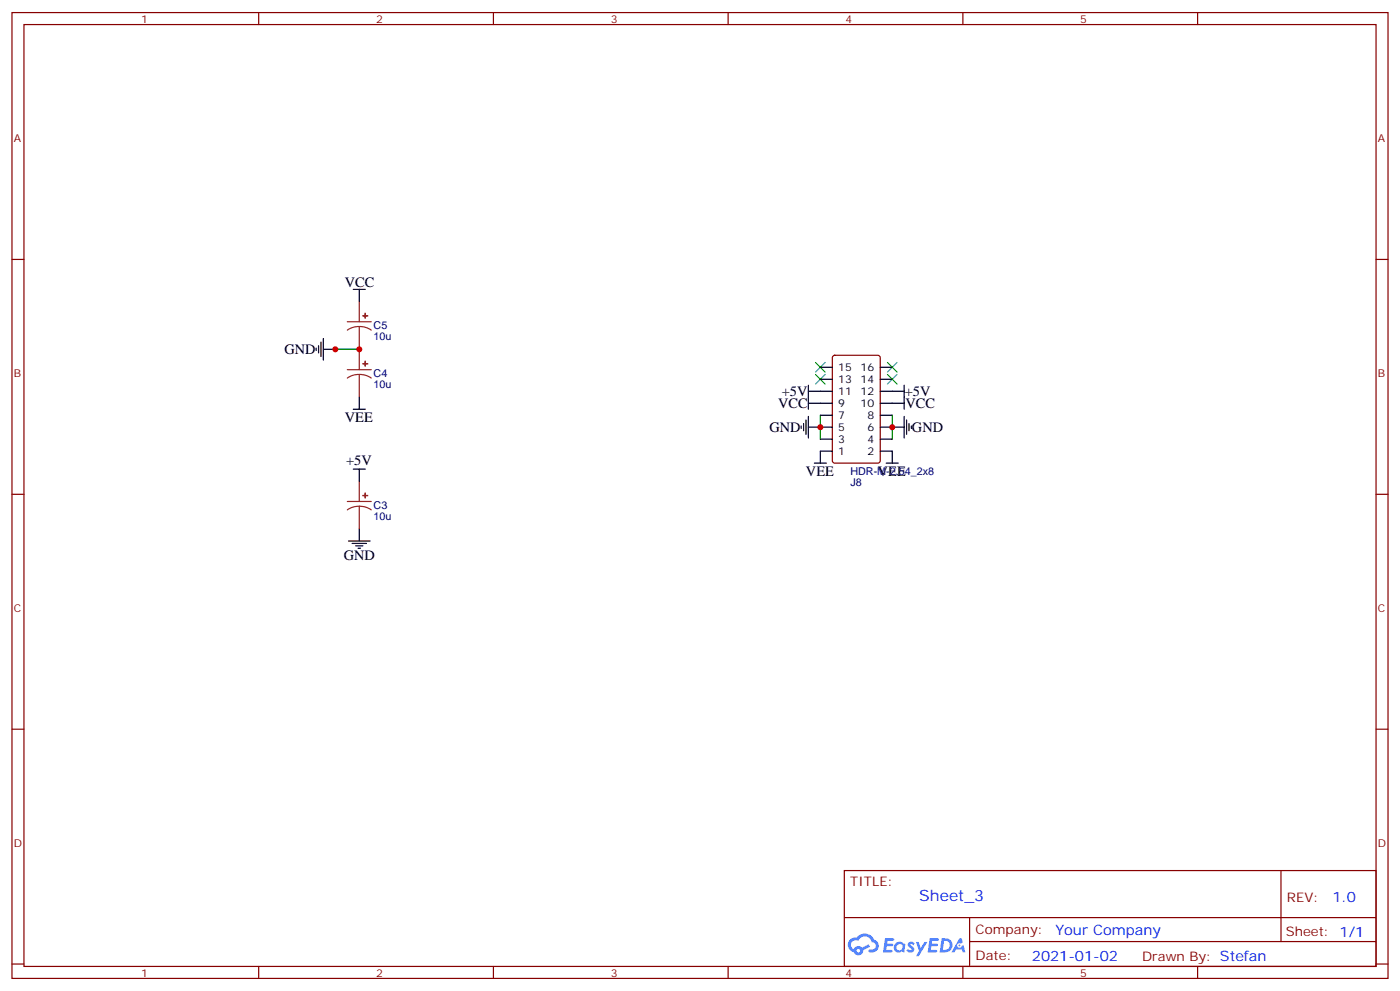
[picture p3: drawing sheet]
<svg xmlns="http://www.w3.org/2000/svg" width="412mm" height="292mm" viewBox="0 0 412 292" stroke-linecap="round" stroke-linejoin="round" font-family="sans-serif">
<g fill="none" stroke="#870000" stroke-width=".35">
<path d="M3.5 3.7h405.4v284.3h-405.4zM7.1 7.2h398.2v277.3h-398.2zM76.2 3.7v3.5M145.3 3.7v3.5M214.5 3.7v3.5M283.6 3.7v3.5M352.8 3.7v3.5M3.5 76.4h3.6M405.3 76.4h3.6M3.5 145.5h3.6M405.3 145.5h3.6M3.5 214.7h3.6"/>
<path d="M405.3 214.7h3.6M248.7 256.3h156.6v28.2h-156.6zM377.3 256.3v20.9M248.7 270.1h156.5M285.6 277.2h119.6M285.6 270.1v14.2M3.5 283.8h3.6M76.2 284.5v3.5M145.3 284.5v3.5M214.5 284.5v3.5M283.6 284.5v3.5M352.8 284.5v3.5"/>
<path d="M405.3 283.8h3.6"/>
</g>
<g fill="#5487ff">
<path d="M267.7 277.5a1.22 1.22 0 0 1 1.7 .2l-.4 .6a.47 .47 0 0 0-.3-.4 .47 .47 0 0 0-.5 .2l.1 .2a1.14 1.14 0 0 1 .8 1.8 1.14 1.14 0 0 1-1.9 0l-.2-.2 .5-.6 .7 .5a.29 .29 0 0 0 .3-.3 .29 .29 0 0 0-.2-.3 1.04 1.04 0 0 1-.6-1.7z"/>
<path d="M260.7 276.2h2.4l.3 .2-.2 .5-1.8 .1-.1 .8h1.5l.3 .4-.3 .4h-1.6l-.2 1.1h1.7l.2 .3-.2 .3-2.6 .1z"/>
<path d="M273.8 276.2h2.4l.3 .2-.1 .5-1.8 .1-.2 .8h1.6l.3 .4-.4 .4-1.6-.1-.1 1.1 1.7 .1 .2 .3-.2 .3-2.6 .1z"/>
<path d="M282.6 276.2h.7l.3 1.3-.6 .3a.69 .69 0 0 0-1 .3 .69 .69 0 0 0 .4 .9 .69 .69 0 0 0 .9-.6l.5-.2 .6 2.2h-.8l-.2-.9h-1.8l-.5 .9h-.8z"/>
<path d="M269.8 277.3h.8l.6 1.8 1.1-1.8h.9l-2.6 4.2h-.8l.9-1.5z"/>
<path d="M277.4 276.2l-.6 4.2h1.3a2.11 2.11 0 0 0 2.5-2.1 2.11 2.11 0 0 0-2.5-2.1zM278.1 277a1.39 1.39 0 0 1 1.7 1.4 1.39 1.39 0 0 1-1.8 1.2h-.3z"/>
<path d="M263.7 277.8a1.54 1.54 0 0 0-.1 2.2 1.54 1.54 0 0 0 2.2 .1l.6 .3 .3-2.3-.2-.3h-.4a1.49 1.49 0 0 0-2.4 0zM264 278.8a.94 .94 0 0 1 1.8 0 .94 .94 0 0 1-1.8 0z"/>
<path d="M250.4 276.6a2.18 2.18 0 0 0 1.1 3.7 1.44 1.44 0 0 0 1.6 .9 1.44 1.44 0 0 0 1.2-1.4l2-1.1-.5-.7-1.9 1a1.47 1.47 0 0 0-2.4 .4 1.39 1.39 0 0 1-.7-1.9 1.39 1.39 0 0 1 2-.5 2.12 2.12 0 0 1 2.2-1.3 2.12 2.12 0 0 1 1.9 1.7 1.14 1.14 0 0 1 1.1 1.4 1.14 1.14 0 0 1-1.7 .7 .43 .43 0 0 0-.5 .4 .43 .43 0 0 0 .4 .5 1.98 1.98 0 0 0 2.5-1.2 1.98 1.98 0 0 0-1.2-2.6 3.1 3.1 0 0 0-5.3-.6l-.9 .1zM252.3 279.9a.55 .55 0 0 1 1.1 0 .55 .55 0 0 1-1.1 0z"/>
<circle cx="282.6" cy="278.3" r=".26"/>
</g>
<path d="M240.2 106.7l2.9 2.8M240.2 110.2l2.9 2.9M243.1 106.7l-2.9 2.8M243.1 110.2l-2.9 2.9M261.4 106.7l2.8 2.8M261.4 110.2l2.8 2.9M264.2 106.7l-2.8 2.8M264.2 110.2l-2.8 2.9" fill="none" stroke="#3c3" stroke-width=".35"/>
<g fill="none" stroke="#000" stroke-width=".35">
<path d="M95.2 99.7v6.3M104.1 85.2h3.5M105.8 85.2v3.5M93.1 102.5v.7M93.8 101.8v2.1M94.5 100.7v4.3M95.2 102.8h3.6M105.8 116.9v3.6M238.1 115.2h7.1M238.1 113.4v7.1M238.1 118.7h7.1M241.7 111.7h3.5"/>
<path d="M241.7 108.1h3.5M259.3 115.2h7M259.3 118.7h7M259.3 111.7h3.5M259.3 108.1h3.5M266.3 113.4v7.1M104.1 120.5h3.5M104.1 138.1h3.5M105.8 138.1v3.5M236 125.4v.7M236.7 124.7v2.1M237.4 123.6v4.3"/>
<path d="M238.1 122.6v6.3M238.1 125.8h7.1M239.9 136.3h3.5M241.7 129.3h3.5M241.7 122.2h3.5M245.2 132.8h-3.5v3.5M259.3 125.8h7M259.3 132.8h3.5v3.5M259.3 129.3h3.5M259.3 122.2h3.5M261.1 136.3h3.5M266.3 122.6v6.3"/>
<path d="M267.1 123.6v4.3M267.8 124.7v2.1M268.5 125.4v.7M102.7 159.3h6.3M103.7 160h4.2M105.8 155.8v3.5M104.8 160.7h2.1M105.5 161.4h.7"/>
</g>
<path d="M98.8 102.8h7M241.7 122.2v7.1M262.8 122.2v7.1" fill="none" stroke="#008700" stroke-width=".35"/>
<path d="M245.4 104.8l.5-.2h12.7l.6 .4 .1 30.6-.5 .7h-12.9l-.7-.4v-30.6z" fill="none" stroke="#870000" stroke-width=".35"/>
<g fill="none" stroke="#8c2424" stroke-width=".35">
<path d="M102.3 94.7h7.1M105.8 96.1l-1.8 .3-1.7 .8M105.8 96.1l1.9 .3 1.7 .8M105.8 88.7v6M105.8 96.1v12.7M102.3 108.8h7.1M105.8 110.2l-1.8 .3-1.7 .8M105.8 110.2l1.9 .3 1.7 .8M105.8 110.2v6.7M102.3 147.6h7.1M105.8 149l-1.8 .3-1.7 .8M105.8 149l1.9 .3 1.7 .8"/>
<path d="M105.8 141.6v6M105.8 149v6.8"/>
</g>
<g fill="#8c2424" stroke="#8c2424" stroke-width=".35">
<path d="M106.9 145.9h1.4z"/>
<path d="M107.6 145.2v1.4z"/>
<path d="M106.9 107.1h1.4z"/>
<path d="M107.6 106.4v1.4z"/>
<path d="M106.9 93h1.4z"/>
<path d="M107.6 92.3v1.4z"/>
</g>
<g fill="#c00">
<circle cx="262.8" cy="125.8" r=".88"/>
<circle cx="241.7" cy="125.8" r=".88"/>
<circle cx="105.8" cy="102.8" r=".88"/>
<circle cx="98.8" cy="102.8" r=".88"/>
</g>
<text font-size="4.6" fill="#00f" x="270.8" y="265.3">Sheet_3</text>
<g font-size="4.2">
<text x="101.6" y="84.5">VCC</text>
<text x="83.8" y="104.2">GND</text>
<text x="230.3" y="116.6">+5V</text>
<text x="266.5" y="116.6">+5V</text>
<text x="101.6" y="124.4">VEE</text>
<text x="229.2" y="120.1">VCC</text>
<text x="266.7" y="120.1">VCC</text>
<text x="226.7" y="127.2">GND</text>
<text x="268.6" y="127.2">GND</text>
<text x="101.9" y="136.9">+5V</text>
<text x="237.4" y="140.2">VEE</text>
<text x="258.6" y="140.2">VEE</text>
<text x="101.2" y="164.9">GND</text>
</g>
<g font-size="4.2" fill="#00f">
<text x="392.5" y="265.6">1.0</text>
<text x="310.9" y="275.1">Your Company</text>
<text x="304" y="282.9">2021-01-02</text>
</g>
<g font-size="3.9" fill="#800">
<text x="250.5" y="260.9">TITLE:</text>
<text x="379.1" y="265.6">REV:</text>
<text x="287.4" y="275.1">Company:</text>
<text x="378.7" y="275.7">Sheet: 1/1</text>
<text x="287.4" y="282.8">Date:</text>
<text x="336.4" y="282.8">Drawn By: Stefan</text>
</g>
<g font-size="3.2" fill="#800">
<text x="41.6" y="6.7">1</text>
<text x="110.8" y="6.7">2</text>
<text x="179.9" y="6.7">3</text>
<text x="249.1" y="6.7">4</text>
<text x="318.2" y="6.7">5</text>
<text x="4.1" y="41.8">A</text>
<text x="405.9" y="41.8">A</text>
<text x="4.1" y="110.9">B</text>
<text x="405.9" y="110.9">B</text>
<text x="4.1" y="180.1">C</text>
<text x="405.9" y="180.1">C</text>
<text x="4.1" y="249.2">D</text>
<text x="405.9" y="249.2">D</text>
<text x="41.6" y="287.5">1</text>
<text x="110.8" y="287.5">2</text>
<text x="179.9" y="287.5">3</text>
<text x="249.1" y="287.5">4</text>
<text x="318.2" y="287.5">5</text>
</g>
<g font-size="3.2" fill="#000080">
<text x="110.1" y="100.1">10u</text>
<text x="110.1" y="96.9">C5</text>
<text x="110.1" y="111">C4</text>
<text x="110.1" y="114.3">10u</text>
<text x="250.5" y="139.9">HDR-M-2.54_2x8</text>
<text x="250.5" y="143.1">J8</text>
<text x="110.1" y="149.8">C3</text>
<text x="110.1" y="153.1">10u</text>
</g>
<g font-size="3.2">
<text x="246.9" y="112.7">13</text>
<text x="246.9" y="109.2">15</text>
<text x="253.5" y="112.7">14</text>
<text x="253.5" y="109.2">16</text>
<text x="246.9" y="119.8">9</text>
<text x="246.9" y="116.2">11</text>
<text x="253.5" y="119.8">10</text>
<text x="253.5" y="116.2">12</text>
<text x="246.9" y="123.3">7</text>
<text x="255.5" y="123.3">8</text>
<text x="246.9" y="130.4">3</text>
<text x="246.9" y="126.8">5</text>
<text x="255.5" y="130.4">4</text>
<text x="255.5" y="126.8">6</text>
<text x="246.9" y="133.9">1</text>
<text x="255.5" y="133.9">2</text>
</g>
</svg>
